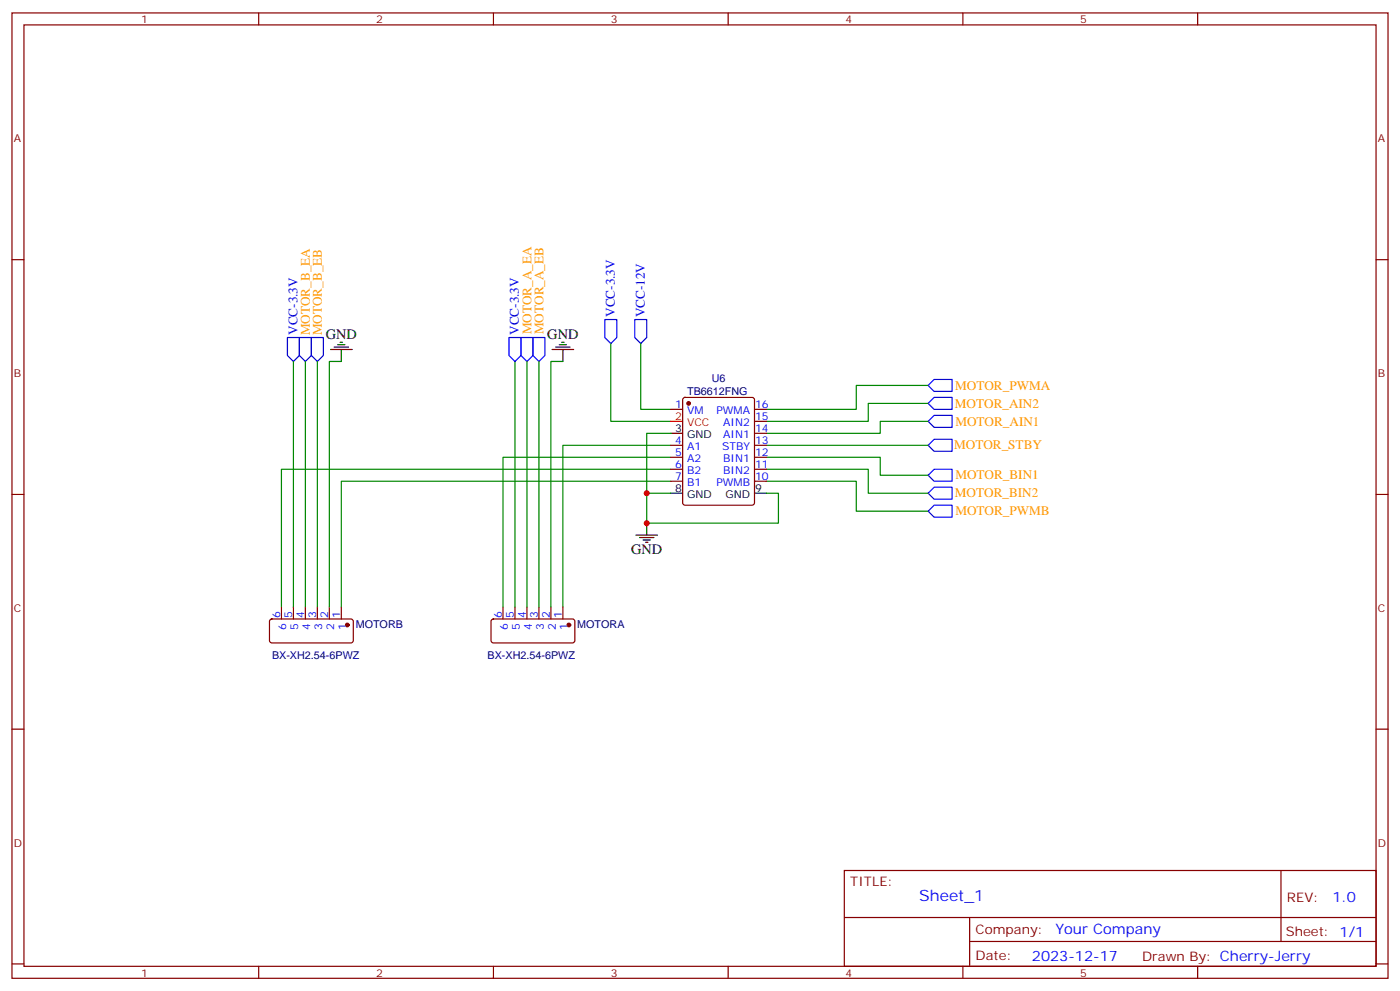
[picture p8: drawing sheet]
<svg xmlns="http://www.w3.org/2000/svg" width="412mm" height="292mm" viewBox="0 0 412 292" stroke-linecap="round" stroke-linejoin="round" font-family="sans-serif">
<g fill="none" stroke="#870000" stroke-width=".35">
<path d="M3.5 3.8h405.4v284.3h-405.4zM7.1 7.3h398.2v277.3h-398.2zM76.2 3.8v3.5M145.3 3.8v3.5M214.5 3.8v3.5M283.6 3.8v3.5M352.8 3.8v3.5M3.5 76.5h3.6M405.3 76.5h3.6M201.3 117.3l.5-.2h19.7l.7 .4v30.6l-.4 .6-20 .1-.7-.5v-30.5zM197.6 120.6h3.5M197.6 131.2h3.5"/>
<path d="M197.6 134.7h3.5M197.6 138.2h3.5M222.2 120.6h3.6M222.2 124.1h3.6M222.2 127.6h3.6M222.2 131.2h3.6M222.2 134.7h3.6M222.2 138.2h3.6M3.5 145.6h3.6M197.6 141.7h3.5M222.2 141.7h3.6M405.3 145.6h3.6"/>
<path d="M82.9 178.8v3.5M86.4 178.8v3.5M90 178.8v3.5M93.5 178.8v3.5M97 178.8v3.5M100.5 178.8v3.5M148.2 178.8v3.5M151.7 178.8v3.5M155.2 178.8v3.5M158.7 178.8v3.5M162.3 178.8v3.5M165.8 178.8v3.5"/>
<path d="M79.6 182.5l.5-.2 23.5 .1 .5 .6-.1 5.9-.6 .5-23.6-.1-.4-.6v-5.7zM144.9 182.5l.4-.2 23.6 .1 .4 .6v5.9l-.7 .5-23.5-.1-.5-.6v-5.7zM3.5 214.8h3.6M405.3 214.8h3.6M248.7 256.4h156.6v28.2h-156.6zM377.3 256.4v20.9M248.7 270.2h156.5M285.6 277.3h119.6M285.6 270.2v14.2M3.5 283.9h3.6M76.2 284.6v3.5M145.3 284.6v3.5"/>
<path d="M214.5 284.6v3.5M283.6 284.6v3.5M352.8 284.6v3.5M405.3 283.9h3.6"/>
</g>
<g fill="none" stroke="#00f" stroke-width=".35">
<path d="M84.7 99.4h3.5v5.3l-1.8 1.8-1.7-1.8zM88.2 99.4h3.5v5.3l-1.7 1.8-1.8-1.8zM91.7 99.4h3.5v5.3l-1.7 1.8-1.8-1.8zM149.9 99.4h3.6v5.3l-1.8 1.8-1.8-1.8zM153.5 99.4h3.5v5.3l-1.8 1.8-1.7-1.8zM157 99.4h3.5v5.3l-1.8 1.8-1.7-1.8zM178.2 94.1h3.5v5.3l-1.8 1.8-1.7-1.8zM187 94.1h3.5v5.3l-1.8 1.8-1.7-1.8zM273.4 118.8l1.8-1.7h5.3v3.5h-5.3zM275.2 111.8h5.3v3.5h-5.3l-1.8-1.8zM273.4 140l1.8-1.8h5.3v3.5h-5.3zM273.4 124.1l1.8-1.8h5.3v3.6h-5.3z"/>
<path d="M275.2 129.4h5.3v3.5h-5.3l-1.8-1.7zM273.4 150.6l1.8-1.8h5.3v3.5h-5.3zM275.2 143.5h5.3v3.5h-5.3l-1.8-1.7z"/>
</g>
<g fill="none" stroke="#008700" stroke-width=".35">
<path d="M86.4 106.5v72.3M90 106.5v72.3M93.5 106.5v72.3M100.5 106.5h-3.5v72.3M151.7 106.5v72.3M155.2 106.5v72.3M158.7 106.5v72.3M165.8 106.5h-3.5v72.3M179.9 101.2v22.9h17.7M188.7 101.2v19.4h8.9M273.4 113.5h-21.2v7.1h-26.4M273.4 118.8h-17.6v5.3h-30"/>
<path d="M197.6 131.2h-31.8v47.6M197.6 134.7h-49.4v44.1M197.6 138.2h-114.7v40.6M197.6 127.6h-7.1v26.5h38.8v-8.8h-3.5M225.8 138.2h30v7.1h17.6M225.8 134.7h33.5v5.3h14.1M225.8 131.2h47.6M273.4 124.1h-14.1v3.5h-33.5M190.5 145.3h7.1M197.6 141.7h-97.1v37.1M225.8 141.7h26.4v8.9h21.2"/>
</g>
<g fill="none" stroke="#000" stroke-width=".35">
<path d="M97.4 102.9h6.3M98.4 102.2h4.3M99.5 101.5h2.1M100.2 100.8h.7M100.5 102.9v3.6M162.6 102.9h6.4M163.7 102.2h4.2M164.7 101.5h2.2M165.5 100.8h.7M165.8 102.9v3.6M197.6 127.6h3.5M187.3 157.6h6.4"/>
<path d="M188.4 158.3h4.2M189.4 159h2.2M190.1 159.7h.8M190.5 154.1v3.5M197.6 145.3h3.5M222.2 145.3h3.6"/>
</g>
<path d="M197.6 124.1h3.5" fill="none" stroke="#f00" stroke-width=".35"/>
<g fill="#870000" stroke="#870000" stroke-width=".35">
<circle cx="202.8" cy="118.8" r=".53"/>
<circle cx="102.3" cy="184.1" r=".53"/>
<circle cx="167.6" cy="184.1" r=".53"/>
</g>
<g fill="#c00">
<circle cx="190.5" cy="145.3" r=".88"/>
<circle cx="190.5" cy="154.1" r=".88"/>
</g>
<text font-size="4.6" fill="#00f" x="270.8" y="265.4">Sheet_1</text>
<g font-size="4.2">
<text x="96" y="99.8">GND</text>
<text x="161.2" y="99.8">GND</text>
<text x="185.9" y="163.3">GND</text>
</g>
<g font-size="4.2" fill="#00f">
<text x="392.5" y="265.7">1.0</text>
<text x="310.9" y="275.2">Your Company</text>
<text x="304" y="283">2023-12-17</text>
</g>
<g font-size="3.9" fill="#00f">
<text x="181.1" y="93.3" transform="rotate(-90 181.1 93.3)">VCC-3.3V</text>
<text x="190" y="93.5" transform="rotate(-90 190 93.5)">VCC-12V</text>
<text x="87.6" y="98.6" transform="rotate(-90 87.6 98.6)">VCC-3.3V</text>
<text x="152.9" y="98.6" transform="rotate(-90 152.9 98.6)">VCC-3.3V</text>
</g>
<g font-size="3.9" fill="#f90">
<text x="91.3" y="98.8" transform="rotate(-90 91.3 98.8)">MOTOR_B_EA</text>
<text x="94.8" y="98.8" transform="rotate(-90 94.8 98.8)">MOTOR_B_EB</text>
<text x="156.5" y="98.5" transform="rotate(-90 156.5 98.5)">MOTOR_A_EA</text>
<text x="160.1" y="98.5" transform="rotate(-90 160.1 98.5)">MOTOR_A_EB</text>
<text x="281.4" y="114.8">MOTOR_PWMA</text>
<text x="281.3" y="120.1">MOTOR_AIN2</text>
<text x="281.4" y="125.4">MOTOR_AIN1</text>
<text x="281.1" y="132.4">MOTOR_STBY</text>
<text x="281.4" y="141.2">MOTOR_BIN1</text>
<text x="281.3" y="146.5">MOTOR_BIN2</text>
<text x="281.4" y="151.8">MOTOR_PWMB</text>
</g>
<g font-size="3.9" fill="#800">
<text x="250.5" y="261">TITLE:</text>
<text x="379.1" y="265.7">REV:</text>
<text x="287.4" y="275.2">Company:</text>
<text x="378.7" y="275.8">Sheet: 1/1</text>
<text x="287.4" y="282.9">Date:</text>
<text x="336.4" y="282.9">Drawn By: Cherry-Jerry</text>
</g>
<g font-size="3.2" fill="#800">
<text x="41.6" y="6.8">1</text>
<text x="110.8" y="6.8">2</text>
<text x="179.9" y="6.8">3</text>
<text x="249.1" y="6.8">4</text>
<text x="318.2" y="6.8">5</text>
<text x="4.1" y="41.9">A</text>
<text x="405.9" y="41.9">A</text>
<text x="4.1" y="111.1">B</text>
<text x="405.9" y="111.1">B</text>
<text x="4.1" y="180.2">C</text>
<text x="405.9" y="180.2">C</text>
<text x="4.1" y="249.3">D</text>
<text x="405.9" y="249.3">D</text>
<text x="41.6" y="287.6">1</text>
<text x="110.8" y="287.6">2</text>
<text x="179.9" y="287.6">3</text>
<text x="249.1" y="287.6">4</text>
<text x="318.2" y="287.6">5</text>
</g>
<g font-size="3.2" fill="#000080">
<text x="209.6" y="112.6">U6</text>
<text x="202.4" y="116.4">TB6612FNG</text>
<text x="104.8" y="184.9">MOTORB</text>
<text x="170" y="184.9">MOTORA</text>
<text x="80.1" y="194.1">BX-XH2.54-6PWZ</text>
<text x="143.6" y="194.1">BX-XH2.54-6PWZ</text>
</g>
<g font-size="3.2" fill="#f00">
<text x="198.9" y="123.8">2</text>
<text x="202.4" y="125.5">VCC</text>
</g>
<g font-size="3.2" fill="#00f">
<text x="198.9" y="120.2">1</text>
<text x="202.4" y="122">VM</text>
<text x="211.1" y="122">PWMA</text>
<text x="213.1" y="125.5">AIN2</text>
<text x="222.4" y="120.2">16</text>
<text x="222.4" y="123.8">15</text>
<text x="198.9" y="130.8">4</text>
<text x="213.1" y="129">AIN1</text>
<text x="222.4" y="127.3">14</text>
<text x="222.4" y="130.8">13</text>
<text x="198.9" y="137.9">6</text>
<text x="198.9" y="134.3">5</text>
<text x="202.4" y="136.1">A2</text>
<text x="202.4" y="132.6">A1</text>
<text x="212.7" y="132.6">STBY</text>
<text x="213" y="136.1">BIN1</text>
<text x="222.4" y="134.3">12</text>
<text x="222.4" y="137.9">11</text>
<text x="198.9" y="141.4">7</text>
<text x="202.4" y="143.2">B1</text>
<text x="202.4" y="139.6">B2</text>
<text x="211" y="143.2">PWMB</text>
<text x="213" y="139.6">BIN2</text>
<text x="222.4" y="141.4">10</text>
<text x="82.5" y="182.1" transform="rotate(-90 82.5 182.1)">6</text>
<text x="84.3" y="185.6" transform="rotate(-90 84.3 185.6)">6</text>
<text x="86.1" y="182.1" transform="rotate(-90 86.1 182.1)">5</text>
<text x="87.8" y="185.6" transform="rotate(-90 87.8 185.6)">5</text>
<text x="89.6" y="182.1" transform="rotate(-90 89.6 182.1)">4</text>
<text x="91.4" y="185.6" transform="rotate(-90 91.4 185.6)">4</text>
<text x="93.1" y="182.1" transform="rotate(-90 93.1 182.1)">3</text>
<text x="94.9" y="185.6" transform="rotate(-90 94.9 185.6)">3</text>
<text x="96.7" y="182.1" transform="rotate(-90 96.7 182.1)">2</text>
<text x="98.4" y="185.6" transform="rotate(-90 98.4 185.6)">2</text>
<text x="100.2" y="182.1" transform="rotate(-90 100.2 182.1)">1</text>
<text x="102" y="185.6" transform="rotate(-90 102 185.6)">1</text>
<text x="147.8" y="182.1" transform="rotate(-90 147.8 182.1)">6</text>
<text x="149.6" y="185.6" transform="rotate(-90 149.6 185.6)">6</text>
<text x="151.3" y="182.1" transform="rotate(-90 151.3 182.1)">5</text>
<text x="153.1" y="185.6" transform="rotate(-90 153.1 185.6)">5</text>
<text x="154.9" y="182.1" transform="rotate(-90 154.9 182.1)">4</text>
<text x="156.6" y="185.6" transform="rotate(-90 156.6 185.6)">4</text>
<text x="158.4" y="182.1" transform="rotate(-90 158.4 182.1)">3</text>
<text x="160.2" y="185.6" transform="rotate(-90 160.2 185.6)">3</text>
<text x="161.9" y="182.1" transform="rotate(-90 161.9 182.1)">2</text>
<text x="163.7" y="185.6" transform="rotate(-90 163.7 185.6)">2</text>
<text x="165.5" y="182.1" transform="rotate(-90 165.5 182.1)">1</text>
<text x="167.2" y="185.6" transform="rotate(-90 167.2 185.6)">1</text>
</g>
<g font-size="3.2">
<text x="198.9" y="127.3">3</text>
<text x="202.4" y="129">GND</text>
<text x="198.9" y="144.9">8</text>
<text x="202.4" y="146.7">GND</text>
<text x="213.7" y="146.7">GND</text>
<text x="222.4" y="144.9">9</text>
</g>
</svg>
